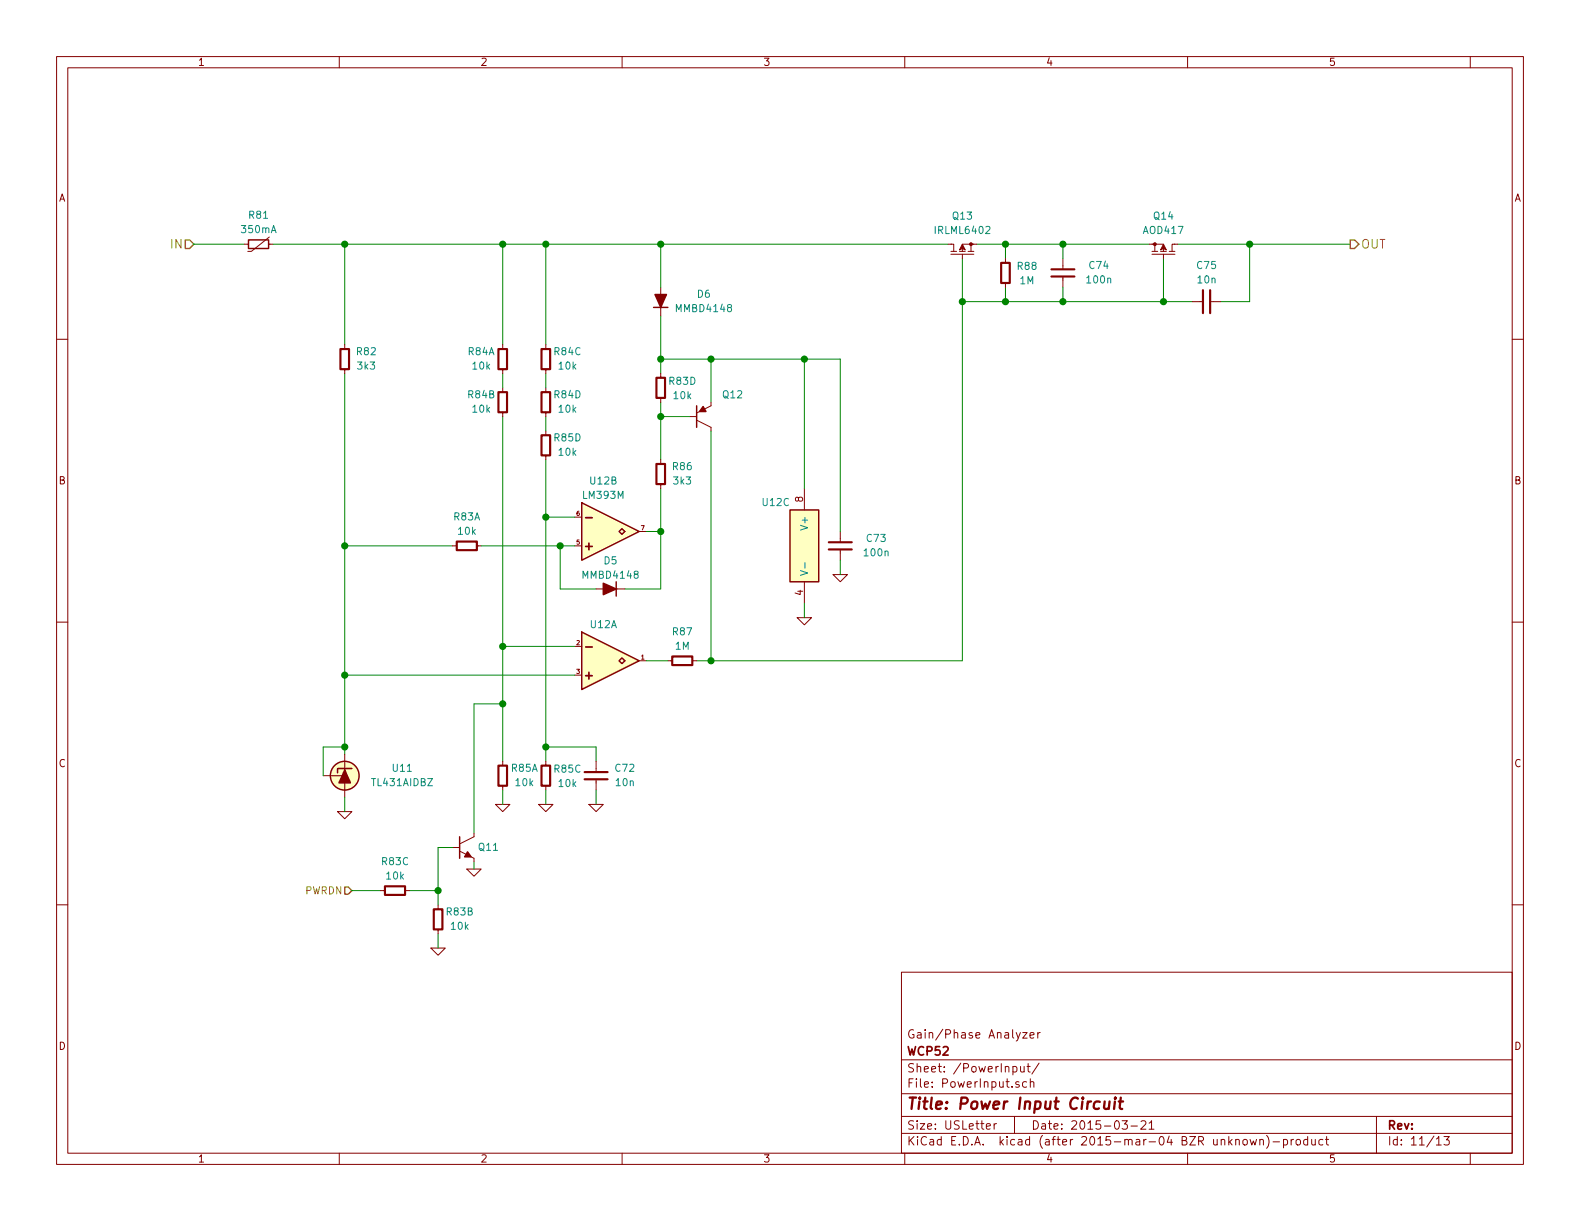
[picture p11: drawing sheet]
<svg xmlns="http://www.w3.org/2000/svg" width="279mm" height="216mm" viewBox="0 0 279 216" stroke-linecap="round" stroke-linejoin="round" font-family="sans-serif">
<g fill="none" stroke="#840000" stroke-width=".18">
<path d="M10 10h259.4v195.9h-259.4zM12 12h255.4v191.9h-255.4zM60 10v2M110 10v2M160 10v2M210 10v2M260 10v2M10 60h2M43.2 43.2h.7M47.5 43.2h.8M47.6 41.9l-3.2 2.6h-.6M116.8 50.8v1.3"/>
<path d="M116.8 54.4v1.5M167.6 43.2h.7M168.1 43.2h.6v1.3M168.1 45h4.1M168.1 44.5h1.1M169.7 44.5h1M170.2 45v.7M171.2 44.5h1M171.7 43.2v1.3M172.1 43.2h.6M172.2 43.2h-2v1.3M177.8 45.7v.8"/>
<path d="M177.8 50v.8M188 45.7v1.9M188 48.9v1.9M203.2 43.2h.6M203.7 43.2h2v1.3M203.7 45h4.1M203.7 44.5h1M204.2 43.2v1.3M205.2 44.5h1M205.7 45v.7M206.8 44.5h1M207.6 43.2h.7"/>
<path d="M207.8 43.2h-.5v1.3M210.8 53.3h1.9M214 53.3h1.9M267.4 60h2M61 61v.7M61 65.3v.7M88.9 61v.7M88.9 65.3v.7M88.9 68.6v.7M88.9 72.9v.8M96.5 61v.7M96.5 65.3v.7"/>
<path d="M96.5 68.6v.7M96.5 72.9v.8M96.5 76.2v.8M116.8 66v.8M116.8 70.4v.7M121.9 73.7h1.3M123.2 74.3l2.5 1.3v.6M125.7 71.1v.7l-2.5 1.2M80 96.5h.8M84.3 96.5h.8M96.5 80.5v.8M101.6 96.5h1.3"/>
<path d="M101.6 91.4h1.3M113 94h1.3M116.8 81.3v.7M116.8 85.6v.8M142.2 86.4v3.8M148.6 94v1.9M148.6 97.2v1.9M10 110h2M101.6 114.3h1.3M101.6 119.4h1.3M105.4 104.1h1.3M109 104.1h1.5"/>
<path d="M113 116.8h1.3M118.1 116.8h.8M122.4 116.8h.8M141 109.2h2.5l-1.3 1.3zM142.2 102.9v3.8M147.3 101.6h2.6l-1.3 1.3zM267.4 110h2M57.1 137.2h3.9M61 133.4v7.6M88.9 134.6v.8M88.9 138.9v.8M96.5 134.6v.8"/>
<path d="M96.5 138.9v.8M105.4 134.6v1.9M105.4 137.8v1.9M10 160h2M59.7 143.5h2.5l-1.2 1.3zM67.3 157.5h.8M71.6 157.5h.8M80 149.9h1.3M81.3 150.5l2.5 1.3v.6M82.5 153.7h2.6l-1.3 1.2zM83.8 147.3v.7l-2.5 1.2M87.6 142.2h2.6l-1.3 1.3z"/>
<path d="M95.2 142.2h2.6l-1.3 1.3zM104.1 142.2h2.6l-1.3 1.3zM267.4 160h2M76.2 167.6h2.5l-1.2 1.3zM77.5 160v.8M77.5 164.3v.8M159.4 171.9h108v32h-108zM159.4 197.4h108M159.4 193.4h108M159.4 187.4h108M174.4 199.2l.7-.2v-.2l-.4-.1-.3 .2 .1 .7h.6M175.8 198.7v1"/>
<path d="M176.2 198.7l-.4 .3M179.1 188.6h.5l.2 .2-.1 .7h-.6M179.4 197.4v3M180.2 191.3a.37 .37 0 0 0-.6 .2l.1 .2 .5 .1 .1 .2-.3 .3-.4-.1M180.5 188.6v.9l.4 .1 .2-.2M180.8 182.6h.8l-.8 1h.8M181.1 188.6v1M181.5 191.3h-.4l-.3 .2 .1 .6 .2 .2 .4-.1M181.6 188.6h.6M181.8 188.1v1.3l.4 .2M182.1 183.1l.8-.2-.1-.2-.4-.1-.3 .2 .1 .7h.6M182.2 191.4l.2-.1h.4v1"/>
<path d="M182.2 190.8v1.5M183.5 182.6v1M183.7 188l-1.2 1.9M183.9 182.6l-.4 .3M198.4 198.2h1l-.5 .6 .4 .1v.6l-.2 .2-.7-.2M200 199.1h1.1M201.8 198.3l.2-.1h.4l.2 .4-.9 1.1h.9M203.2 198.6l.4-.4v1.5M203.2 199.7h.9M243.4 197.4v6.5M60 203.9v2M110 203.9v2"/>
<path d="M159.4 200.4h108M160 203.9v2M210 203.9v2M219.9 201.6l.2-.1 .4 .1 .1 .6-.2 .2-.3 .1-.2-.2zM221.1 201.5l.3 1 .2-.7 .3 .7 .3-1M222.8 201.6l.2-.1h.4v1M222.8 201.5v1M224 200.8a1.71 1.71 0 0 1 0 2.2M225.1 201.9h1.2M227 201.5h.4l.3 .3-.1 .6h-.6M227 201.5v1.5M228.3 201.5v1"/>
<path d="M228.8 201.5l-.5 .3M229.3 201.6l.2-.1 .4 .1 .1 .6-.2 .2-.3 .1-.2-.2zM231.2 201.5h-.4l-.3 .3 .1 .5 .2 .2 .4-.1M231.2 201v1.5M232 201.5v.9l.4 .1 .2-.2M232.6 201.5v1M233.9 201.5h-.4l-.3 .3 .1 .5 .2 .2 .4-.1M234.4 201.5h.5M234.6 201v1.3l.3 .2M254 201.4l.4-.4v1.5M254 202.5h.9M255.3 201h1l-.5 .5 .4 .2v.6l-.2 .2-.7-.2"/>
<path d="M260 203.9v2"/>
</g>
<path d="M195.4 194.8l-.1 1.2a.56 .56 0 0 0 .8-.1M196.2 194.8l-.1 1.3M197.2 194.8l-.2 1.3M197.2 194.1v.2l.1-.1-.1-.1v.2M197.8 194.8h.8M198.2 194.1l-.2 1.7 .1 .2 .4 .1" fill="none" stroke="#840000" stroke-width=".41"/>
<g fill="none" stroke="#840000" stroke-width=".25">
<path d="M43.9 42.4h3.6v1.5h-3.6zM115.6 54.4h2.5M123.2 71.8v3.8M102.9 88.9l10.1 5.1-10.1 5.1zM109.5 94l.5-.5 .5 .5-.5 .5zM139.7 90.2h5.1v12.7h-5.1zM102.9 111.8l10.1 5-10.1 5.1zM109 102.9v2.5M109.5 116.8l.5-.5 .5 .5-.5 .5zM62.2 135.9h-2.5v.8M81.3 148v3.8"/>
<circle cx="61" cy="137.2" r="2.54"/>
</g>
<g fill="none" stroke="#008400" stroke-width=".18">
<path d="M34.3 43.2h8.9M48.3 43.2h119.3M61 43.2v17.8M88.9 43.2v17.8M96.5 43.2v17.8M116.8 43.2v7.6M116.8 55.9v10.1M170.2 45.7v71.1h-47M170.2 53.3h40.6M172.7 43.2h30.5M177.8 43.2v2.5M177.8 50.8v2.5"/>
<path d="M188 43.2v2.5M188 50.8v2.5M205.7 45.7v7.6M208.3 43.2h30.5M221 43.2v10.1h-5.1M61 66v67.4M88.9 66v2.6M88.9 73.7v60.9M96.5 66v2.6M96.5 73.7v2.5M116.8 71.1v10.2M116.8 73.7h5.1"/>
<path d="M116.8 63.5h31.8v30.5M125.7 63.5v7.6M125.7 76.2v40.6M142.2 63.5v22.9M61 96.5h19M85.1 96.5h16.5M96.5 91.4h5.1M96.5 81.3v53.3M99.1 96.5v7.6h6.3M114.3 94h2.5M116.8 86.4v17.7h-6.3M148.6 99.1v2.5"/>
<path d="M61 119.4h40.6M88.9 114.3h12.7M114.3 116.8h3.8M142.2 106.7v2.5M61 132.1h-3.9v5.1M88.9 139.7v2.5M88.9 124.5h-5.1v22.8M96.5 139.7v2.5M96.5 132.1h8.9v2.5M105.4 139.7v2.5M61 141v2.5M62.2 157.5h5.1"/>
<path d="M72.4 157.5h5.1M80 149.9h-2.5v10.1M83.8 152.4v1.3M77.5 165.1v2.5"/>
</g>
<g fill="#008400" stroke="#008400" stroke-width=".25">
<circle cx="177.8" cy="53.3" r=".51"/>
<circle cx="177.8" cy="43.2" r=".51"/>
<circle cx="188" cy="43.2" r=".51"/>
<circle cx="188" cy="53.3" r=".51"/>
<circle cx="205.7" cy="53.3" r=".51"/>
<circle cx="221" cy="43.2" r=".51"/>
<circle cx="116.8" cy="73.7" r=".51"/>
<circle cx="116.8" cy="94" r=".51"/>
<circle cx="99.1" cy="96.5" r=".51"/>
<circle cx="88.9" cy="114.3" r=".51"/>
<circle cx="96.5" cy="91.4" r=".51"/>
<circle cx="61" cy="119.4" r=".51"/>
<circle cx="61" cy="132.1" r=".51"/>
<circle cx="61" cy="96.5" r=".51"/>
<circle cx="61" cy="43.2" r=".51"/>
<circle cx="88.9" cy="43.2" r=".51"/>
<circle cx="96.5" cy="43.2" r=".51"/>
<circle cx="125.7" cy="116.8" r=".51"/>
<circle cx="170.2" cy="53.3" r=".51"/>
<circle cx="116.8" cy="43.2" r=".51"/>
<circle cx="116.8" cy="63.5" r=".51"/>
<circle cx="125.7" cy="63.5" r=".51"/>
<circle cx="142.2" cy="63.5" r=".51"/>
<circle cx="96.5" cy="132.1" r=".51"/>
<circle cx="77.5" cy="157.5" r=".51"/>
<circle cx="88.9" cy="124.5" r=".51"/>
</g>
<g fill="none" stroke="#840000" stroke-width=".38">
<path d="M177 46.5h1.6v3.5h-1.6zM185.9 48.9h4.1M185.9 47.6h4.1M212.7 51.3v4.1M214 51.3v4.1M60.2 61.7h1.5v3.6h-1.5zM88.1 61.7h1.6v3.6h-1.6zM88.1 69.3h1.6v3.6h-1.6zM95.8 61.7h1.5v3.6h-1.5zM95.8 69.3h1.5v3.6h-1.5zM95.8 77h1.5v3.5h-1.5zM116.1 66.8h1.5v3.6h-1.5z"/>
<path d="M80.8 95.8h3.5v1.5h-3.5zM116.1 82h1.5v3.6h-1.5zM146.6 97.2h4M146.6 95.9h4M118.9 116.1h3.5v1.5h-3.5zM88.1 135.4h1.6v3.5h-1.6zM95.8 135.4h1.5v3.5h-1.5zM103.4 137.8h4M103.4 136.5h4M68.1 156.7h3.5v1.5h-3.5zM76.7 160.8h1.5v3.5h-1.5z"/>
</g>
<g fill="#ffffc2" stroke="#ffffc2" stroke-width=".25">
<path d="M102.9 88.9l10.1 5.1-10.1 5.1z"/>
<path d="M102.9 111.8l10.1 5-10.1 5.1z"/>
<path d="M139.7 90.2h5.1v12.7h-5.1z"/>
<circle cx="61" cy="137.2" r="2.54"/>
</g>
<g fill="#840000" stroke="#840000" stroke-width=".25">
<path d="M124.3 71.9l.5 .9h-1.1z"/>
<path d="M106.7 103.1l2.3 1-2.3 1.1z"/>
<path d="M61 136.1l1 2.3h-2.1z"/>
<path d="M115.8 52.1h2.1l-1.1 2.3z"/>
<path d="M82.7 150.6l.6 .9h-1.1z"/>
</g>
<path d="M142.3 99.5v1M141.6 100.9l1.2 .4-1.2 .4" fill="none" stroke="#008484" stroke-width=".18"/>
<g fill="#840000" stroke="#840000" stroke-width=".18">
<path d="M170.2 43.2l.5 1-.5-.3-.5 .3z"/>
<path d="M205.7 43.2l.5 1-.5-.3-.5 .3z"/>
<circle cx="171.7" cy="43.2" r=".25"/>
<circle cx="204.2" cy="43.2" r=".25"/>
</g>
<path d="M32.8 42.4h.7l.8 .8-.8 .7h-.7zM238.8 42.4h.7l.8 .8-.8 .7h-.7zM61 156.8h.6l.6 .7-.6 .6h-.6z" fill="none" stroke="#848400" stroke-width=".25"/>
<text font-size="2.8" fill="#840000" x="160.4" y="196.2">Title: Power Input Circuit</text>
<g font-size="2.1" fill="#848400">
<text x="30.2" y="43.9">IN</text>
<text x="240.7" y="43.9">OUT</text>
</g>
<g font-size="2.1" fill="#840000">
<text x="103.8" y="92.2">-</text>
<text x="103.5" y="97.3">+</text>
<text x="103.8" y="115.1">-</text>
<text x="103.5" y="120.1">+</text>
<text x="160.4" y="183.6">Gain/Phase Analyzer</text>
<text x="160.4" y="189.6">Sheet: /PowerInput/</text>
<text x="160.4" y="186.6">WCP52</text>
<text x="160.4" y="192.3">File: PowerInput.sch</text>
<text x="160.4" y="202.5">KiCad E.D.A. kicad (after 2015-mar-04 BZR unknown)-product</text>
<text x="160.4" y="199.7">Size: USLetter</text>
<text x="182.4" y="199.7">Date: 2015-03-21</text>
<text x="245.4" y="199.7">Rev:</text>
<text x="245.4" y="202.5">Id: 11/13</text>
</g>
<g font-size="1.8" fill="#840000">
<text x="35" y="11.6">1</text>
<text x="85" y="11.6">2</text>
<text x="135" y="11.6">3</text>
<text x="185" y="11.6">4</text>
<text x="235" y="11.6">5</text>
<text x="10.4" y="35.6">A</text>
<text x="267.8" y="35.6">A</text>
<text x="10.4" y="85.6">B</text>
<text x="142" y="88.7" transform="rotate(-90 142 88.7)">8</text>
<text x="267.8" y="85.6">B</text>
<text x="142" y="105.3" transform="rotate(-90 142 105.3)">4</text>
<text x="10.4" y="135.6">C</text>
<text x="267.8" y="135.6">C</text>
<text x="10.4" y="185.6">D</text>
<text x="267.8" y="185.6">D</text>
<text x="35" y="205.5">1</text>
<text x="85" y="205.5">2</text>
<text x="135" y="205.5">3</text>
<text x="185" y="205.5">4</text>
<text x="235" y="205.5">5</text>
</g>
<g font-size="1.8" fill="#008484">
<text x="42.8" y="41.2">350mA</text>
<text x="44.1" y="38.7">R81</text>
<text x="165.5" y="41.4">IRLML6402</text>
<text x="168.5" y="38.8">Q13</text>
<text x="202.3" y="41.4">AOD417</text>
<text x="204.1" y="38.8">Q14</text>
<text x="180" y="47.7">R88</text>
<text x="192.7" y="47.5">C74</text>
<text x="211.7" y="47.5">C75</text>
<text x="123.3" y="52.6">D6</text>
<text x="180.4" y="50.2">1M</text>
<text x="192.3" y="50.1">100n</text>
<text x="211.8" y="50.1">10n</text>
<text x="119.8" y="55.2">MMBD4148</text>
<text x="63.1" y="62.8">R82</text>
<text x="63.3" y="65.3">3k3</text>
<text x="82.8" y="62.8">R84A</text>
<text x="83.6" y="65.3">10k</text>
<text x="98.1" y="62.8">R84C</text>
<text x="98.9" y="65.3">10k</text>
<text x="82.8" y="70.4">R84B</text>
<text x="98.1" y="70.4">R84D</text>
<text x="118.4" y="68">R83D</text>
<text x="119.2" y="70.6">10k</text>
<text x="127.9" y="70.4">Q12</text>
<text x="83.6" y="72.9">10k</text>
<text x="98.9" y="72.9">10k</text>
<text x="98.1" y="78">R85D</text>
<text x="98.9" y="80.6">10k</text>
<text x="119" y="83.1">R86</text>
<text x="103.2" y="88.2">LM393M</text>
<text x="104.4" y="85.6">U12B</text>
<text x="119.2" y="85.6">3k3</text>
<text x="134.9" y="89.5">U12C</text>
<text x="80.3" y="92">R83A</text>
<text x="81.1" y="94.5">10k</text>
<text x="142.9" y="93.4" transform="rotate(-90 142.9 93.4)">V+</text>
<text x="153.3" y="95.8">C73</text>
<text x="106.8" y="99.8">D5</text>
<text x="152.9" y="98.3">100n</text>
<text x="103.3" y="102.3">MMBD4148</text>
<text x="104.4" y="111">U12A</text>
<text x="119" y="112.3">R87</text>
<text x="119.4" y="114.9">1M</text>
<text x="69.5" y="136.4">U11</text>
<text x="90.4" y="136.4">R85A</text>
<text x="98.1" y="136.6">R85C</text>
<text x="108.9" y="136.4">C72</text>
<text x="65.9" y="139">TL431AIDBZ</text>
<text x="91.2" y="139">10k</text>
<text x="98.9" y="139.1">10k</text>
<text x="109" y="139">10n</text>
<text x="67.6" y="153">R83C</text>
<text x="68.4" y="155.5">10k</text>
<text x="84.7" y="150.4">Q11</text>
<text x="79" y="161.8">R83B</text>
<text x="79.8" y="164.4">10k</text>
</g>
<text font-size="1.8" fill="#848400" x="53.9" y="158.1">PWRDN</text>
<g font-size="1.1" fill="#840000">
<text x="102" y="91.2">6</text>
<text x="113.4" y="93.7">7</text>
<text x="102" y="96.3">5</text>
<text x="102" y="114">2</text>
<text x="102" y="119.1">3</text>
<text x="113.4" y="116.6">1</text>
</g>
</svg>
